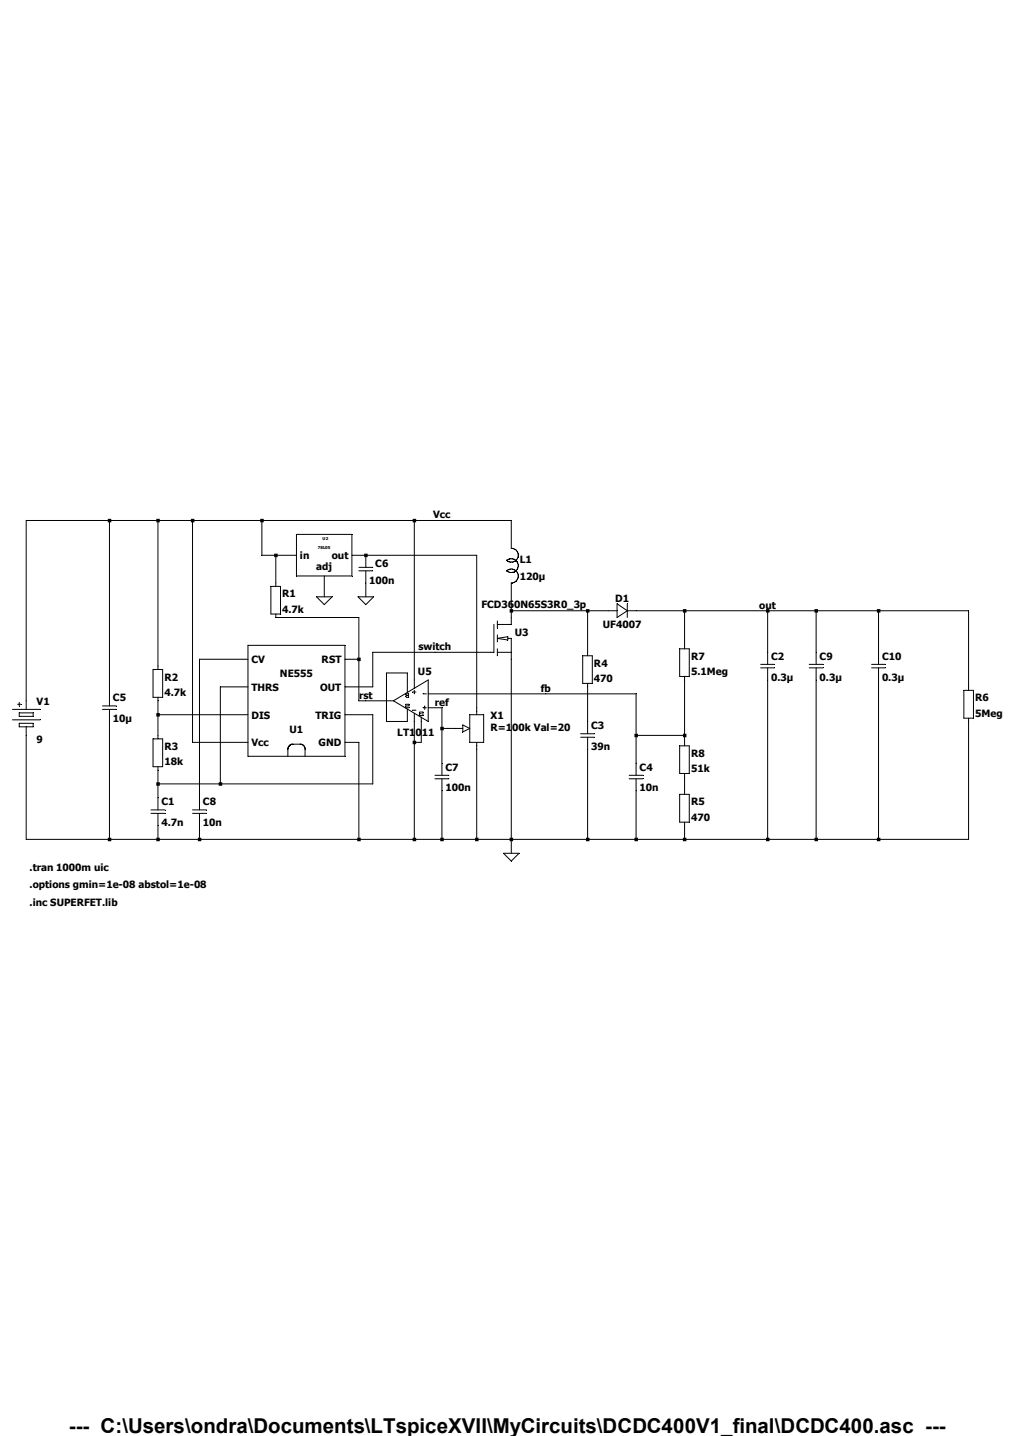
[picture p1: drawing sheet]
<svg xmlns="http://www.w3.org/2000/svg" width="210mm" height="297mm" viewBox="0 0 210 297" stroke-linecap="round" stroke-linejoin="round" font-family="sans-serif">
<g fill="none" stroke="#000" stroke-width=".21">
<path d="M104.8 116a1.44 1.44 0 0 1 2-.1 1.44 1.44 0 0 1 0 2.1 1.44 1.44 0 0 1-2 0M104.8 118.1a1.44 1.44 0 0 1 2.3 .5 1.44 1.44 0 0 1-1.3 2M105.8 113.4a1.43 1.43 0 0 1 1.3 2 1.43 1.43 0 0 1-2.3 .5M31.7 138.5h2v5.7h-2zM32.7 137.8v.7M51.3 133.5h20.1v22.9h-20.1zM120.6 135.6h2v5.8h-2zM121.6 134.9v.7M125.9 126.3h1.8M127.7 124.9l2.1 1.4-2.1 1.4zM129.8 124.9v2.8M129.8 126.3h1.8"/>
<path d="M140.6 134.2h2v5.7h-2zM141.6 133.5v.7M141.6 139.9v.7M157.4 137.4h2.9M157.4 138.1h2.9M158.8 134.9v2.5M158.8 138.1v2.5M2.6 146.7h5.7M2.6 148.9h5.7M3.6 145.7h.8M4 147.4h2.9v.8h-2.9zM4 149.6h2.9v.7h-2.9z"/>
<path d="M4 145.3v.7M5.4 144.9v1.8M5.4 150.3v1.8M21.2 146.7h2.9M21.2 146h2.9M22.6 143.5v2.5M22.6 146.7v2.5M31.7 152.8h2v5.8h-2zM32.7 144.2v.7M32.7 152.1v.7M32.7 158.6v.7M60.2 154l-.3 .2-.3 .6v1.6"/>
<path d="M60.2 154h.1M60.3 154l2-.1 .4 .2 .4 .6v1.7M62.4 154h.1M120.1 151.8h2.9M120.1 152.5h2.9M121.6 141.4v.7M121.6 149.2v2.6M121.6 152.5v2.5M131.6 157.9v2.5M140.6 154.3h2v5.7h-2zM141.6 153.5v.8M141.6 160v.7"/>
<path d="M199.4 142.8h2v5.7h-2zM200.4 142.1v.7M200.4 148.5v.7M31.2 167.5h2.9M31.2 168.2h2.9M32.7 165v2.5M32.7 168.2v2.5M130.2 160.4h2.9M130.2 161.1h2.9M131.6 161.1v2.5"/>
</g>
<path d="M61.3 110.5h11.5v8.6h-11.5z" fill="#fff"/>
<g fill="none" stroke="#000" stroke-width=".21">
<path d="M22.6 107.7v35.8M32.7 107.7v30.1M39.8 107.7v45.8h11.5M54.2 107.7v7.2h7.1M57.1 114.9v6.4M61.3 110.5h11.5v8.6h-11.5zM67.1 119.1v4.3M72.8 114.9h25.8v32.9M74.3 117.3h2.8M74.3 118.1h2.8M75.7 114.9v2.4M75.7 118.1v5.3"/>
<path d="M85.7 107.7v34.6M105.8 113.4v-5.7h-100.4v37.2M51.3 136.4h-10v31.1M56 121.3h2v5.7h-2zM57.1 127v.7h17.2v17.2h7.1M65.5 123.4h3.2l-1.6 1.7zM71.4 136.4h2.9M74.1 123.4h3.2l-1.6 1.7zM102.2 129.2v5.7h-25.1v7.2h-5.7M102.9 134.9h2.9M102.9 132l2.2-.3v.7zM102.9 128.4v1.5"/>
<path d="M102.9 131.3v1.5M102.9 134.2v1.4M105.1 132h.7v44.5M105.8 120.6v8.6h-2.9M105.8 126.3h20.1M121.6 126.3v8.6M131.6 126.3h68.8v15.8M141.6 126.3v7.2M158.8 126.3v8.6M167.4 137.4h2.9M167.4 138.1h2.9M168.9 126.3v11.1"/>
<path d="M168.9 138.1v35.5M180.3 137.4h2.9M180.3 138.1h2.9M181.8 126.3v11.1M181.8 138.1v35.5M22.6 149.2v24.4M32.7 147.8h18.6M32.7 144.9v7.2M32.7 159.3v5.7M51.3 142.1h-5.7v20M71.4 147.8h5.7v14.3h-44.4M71.4 153.5h2.9v20.1"/>
<path d="M81.4 144.9l7.2-4.3v8.6zM83.9 143.7l.2-.2h.4v.7h-.4l-.2-.1 .2-.3zM83.9 145.7h.7v.3h-.7v.4h.7M84.1 143.8h.4M84.3 143.3v-4.1h-4.3v10h4.3v-2.6M85.3 143.1h.8M85.3 146.9h.8M85.7 142.8v.7M85.7 147.5v26.1M86.8 147.3h.7v.7h-.7v-.4h.4M87.2 148.3v5.2h-1.5M87.5 143.5h.7"/>
<path d="M87.5 146.4h.7M87.9 146v.7M88.6 146.4h2.8v14M88.6 143.5h43v14.4M91.4 150.7h4.4M95.8 149.9l1.4 .8-1.4 .7zM97.2 147.8h2.9v5.7h-2.9zM98.6 153.5v20.1M121.6 142.1v7.1M121.6 155v18.6M131.6 152.1h10M141.6 140.6v12.9"/>
<path d="M158.8 140.6v33M200.4 149.2v24.4h-195v-21.5M32.7 170.7v2.9M39.8 167.5h2.9M39.8 168.2h2.9M41.3 168.2v5.4M90 160.4h2.9M90 161.1h2.9M91.4 161.1v12.5M104.2 176.5h3.2l-1.6 1.6zM131.6 163.6v10M140.6 164.3h2v5.8h-2z"/>
<path d="M141.6 160.7v3.6M141.6 170.1v3.5"/>
</g>
<g fill="#000">
<path d="M105.5 173.3h.7v.7h-.7zM121.2 126h.8v.7h-.8zM121.2 173.3h.8v.7h-.8zM131.3 151.8h.7v.7h-.7zM131.3 173.3h.7v.7h-.7zM141.3 126h.7v.7h-.7zM141.3 151.8h.7v.7h-.7zM141.3 173.3h.7v.7h-.7zM158.5 126h.7v.7h-.7zM158.5 173.3h.7v.7h-.7zM168.5 126h.7v.7h-.7zM168.5 173.3h.7v.7h-.7zM181.4 126h.8v.7h-.8zM181.4 173.3h.8v.7h-.8z" fill-rule="evenodd"/>
<path d="M22.3 107.3h.7v.7h-.7zM22.3 173.3h.7v.7h-.7zM32.3 107.3h.8v.7h-.8zM32.3 147.5h.8v.7h-.8zM32.3 161.8h.8v.7h-.8zM32.3 173.3h.8v.7h-.8zM39.5 107.3h.7v.7h-.7zM40.9 173.3h.8v.7h-.8zM45.3 161.8h.7v.7h-.7zM53.8 107.3h.8v.7h-.8zM56.7 114.5h.7v.7h-.7zM73.9 136h.7v.7h-.7zM73.9 173.3h.7v.7h-.7zM75.4 114.5h.7v.7h-.7zM85.4 107.3h.7v.7h-.7zM85.4 153.2h.7v.7h-.7zM85.4 173.3h.7v.7h-.7zM91.1 150.3h.7v.7h-.7zM91.1 173.3h.7v.7h-.7zM98.3 173.3h.7v.7h-.7zM105.5 126h.7v.7h-.7z" fill-rule="evenodd"/>
</g>
<text font-size="4.2" x="14.3" y="296.3">--- C:\Users\ondra\Documents\LTspiceXVII\MyCircuits\DCDC400V1_final\DCDC400.asc ---</text>
<g font-size="2.1">
<text x="89.6" y="107.2">Vcc</text>
<text x="62.1" y="115.7">in</text>
<text x="65.4" y="118">adj</text>
<text x="68.7" y="115.7">out</text>
<text x="77.6" y="117.3">C6</text>
<text x="107.6" y="116.4">L1</text>
<text x="107.6" y="120">120µ</text>
<text x="58.4" y="123.6">R1</text>
<text x="76.4" y="120.7">100n</text>
<text x="99.6" y="125.7">FCD360N65S3R0_3p</text>
<text x="127.3" y="124.5">D1</text>
<text x="157.1" y="125.9">out</text>
<text x="58.4" y="126.8">4.7k</text>
<text x="106.5" y="131.4">U3</text>
<text x="124.8" y="129.8">UF4007</text>
<text x="52" y="137.2">CV</text>
<text x="66.5" y="137.2">RST</text>
<text x="86.6" y="134.5">switch</text>
<text x="122.9" y="137.9">R4</text>
<text x="143" y="136.5">R7</text>
<text x="159.6" y="136.5">C2</text>
<text x="169.6" y="136.5">C9</text>
<text x="182.5" y="136.5">C10</text>
<text x="34" y="140.8">R2</text>
<text x="34" y="144">4.7k</text>
<text x="52" y="142.9">THRS</text>
<text x="57.9" y="140">NE555</text>
<text x="66.3" y="142.9">OUT</text>
<text x="86.5" y="139.7">U5</text>
<text x="111.9" y="143.1">fb</text>
<text x="122.9" y="141.1">470</text>
<text x="143" y="139.7">5.1Meg</text>
<text x="159.6" y="140.8">0.3µ</text>
<text x="169.6" y="140.8">0.3µ</text>
<text x="182.5" y="140.8">0.3µ</text>
<text x="7.6" y="145.8">V1</text>
<text x="23.4" y="145.1">C5</text>
<text x="23.4" y="149.4">10µ</text>
<text x="52" y="148.7">DIS</text>
<text x="65.3" y="148.7">TRIG</text>
<text x="74.3" y="144.5">rst</text>
<text x="90" y="146">ref</text>
<text x="101.5" y="148.7">X1</text>
<text x="201.8" y="145.1">R6</text>
<text x="201.8" y="148.3">5Meg</text>
<text x="7.6" y="153.7">9</text>
<text x="34" y="155.1">R3</text>
<text x="52" y="154.4">Vcc</text>
<text x="59.9" y="151.5">U1</text>
<text x="65.9" y="154.4">GND</text>
<text x="82.2" y="152.3">LT1011</text>
<text x="101.5" y="151.2">R=100k Val=20</text>
<text x="122.3" y="150.8">C3</text>
<text x="122.3" y="155.1">39n</text>
<text x="34" y="158.3">18k</text>
<text x="92.2" y="159.4">C7</text>
<text x="132.3" y="159.4">C4</text>
<text x="143" y="156.5">R8</text>
<text x="143" y="159.8">51k</text>
<text x="33.4" y="166.6">C1</text>
<text x="42" y="166.6">C8</text>
<text x="92.2" y="163.7">100n</text>
<text x="132.3" y="163.7">10n</text>
<text x="143" y="166.6">R5</text>
<text x="33.4" y="170.9">4.7n</text>
<text x="42" y="170.9">10n</text>
<text x="143" y="169.8">470</text>
<text x="6.1" y="180.2">.tran 1000m uic</text>
<text x="6.1" y="183.8">.options gmin=1e-08 abstol=1e-08</text>
<text x="6.1" y="187.4">.inc SUPERFET.lib</text>
</g>
<g font-size=".8">
<text x="65.7" y="113.5">78L05</text>
<text x="66.8" y="111.8">U2</text>
</g>
</svg>
